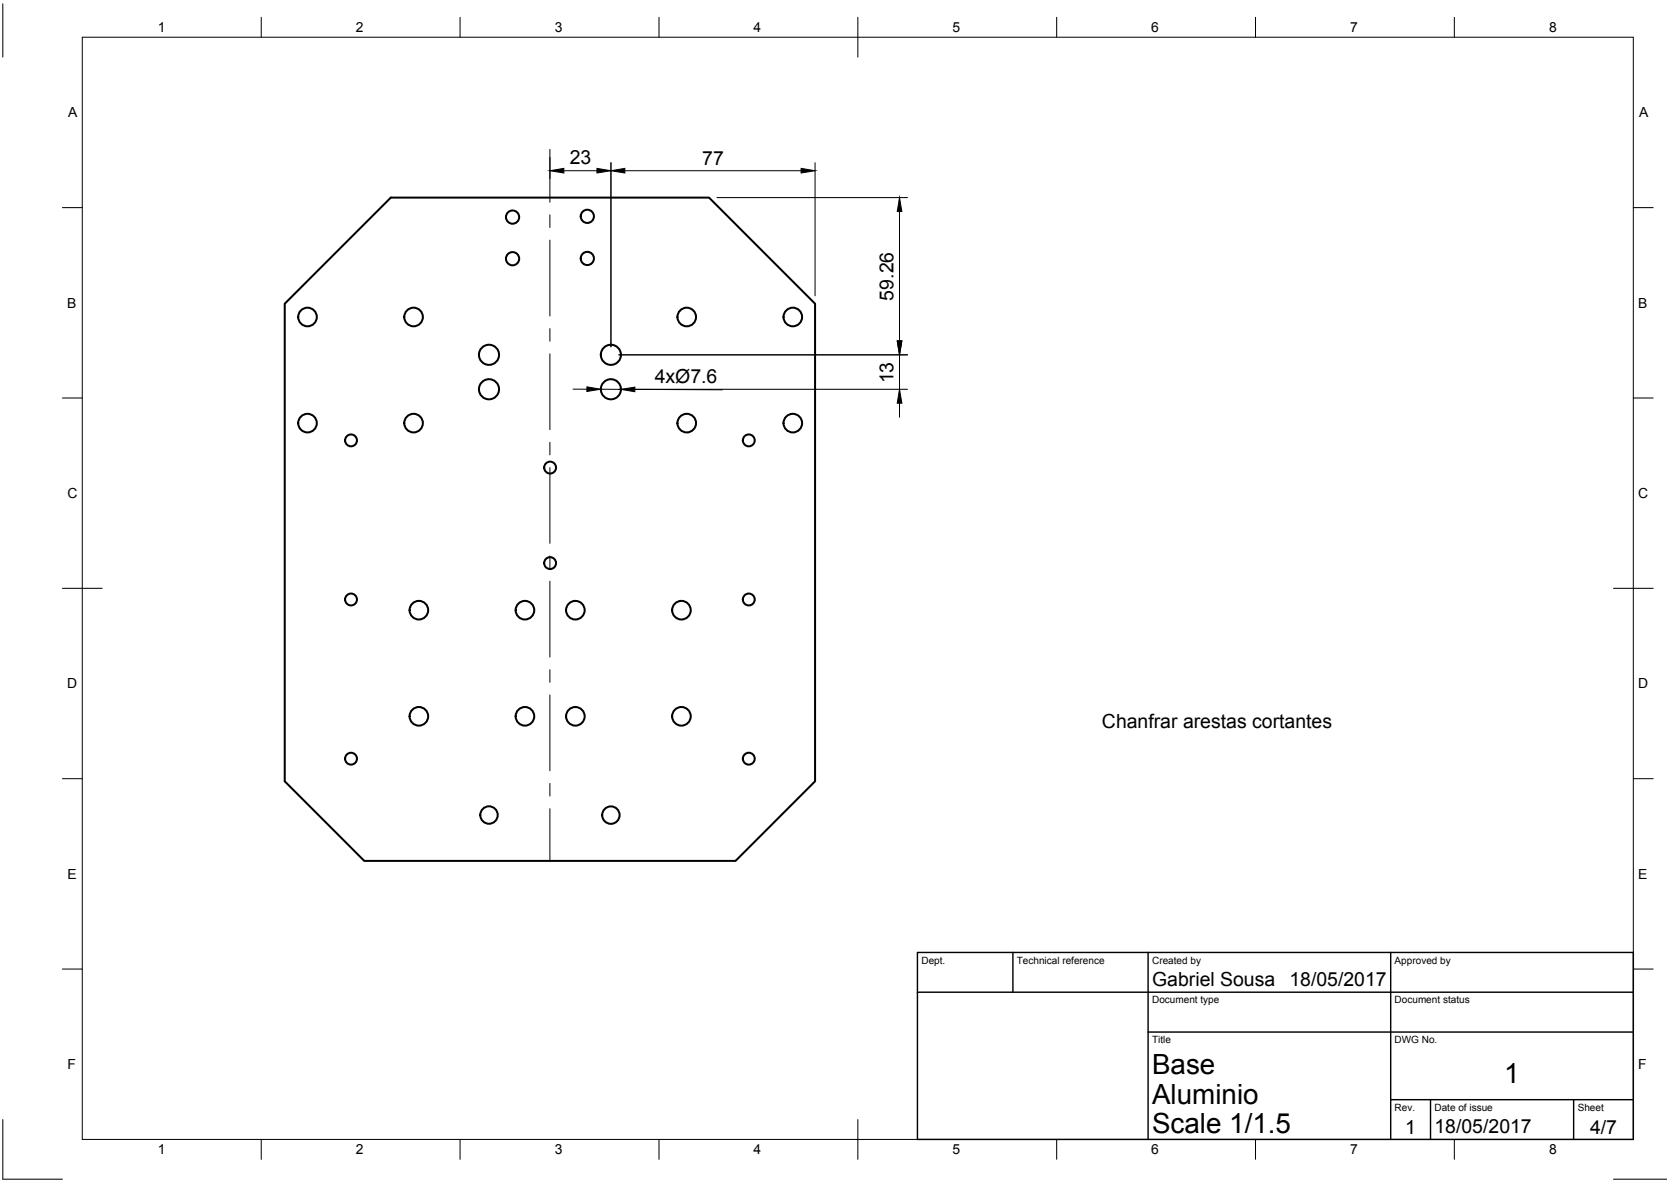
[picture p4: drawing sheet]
<svg xmlns="http://www.w3.org/2000/svg" width="420mm" height="297mm" viewBox="0 0 420 297" stroke-linecap="round" stroke-linejoin="round" font-family="sans-serif">
<!-- layer: Visible -->
<g fill="none" stroke="#000" stroke-width=".51">
<path d="M71.6 76.3l26.7-26.6h80l26.6 26.6v120l-20 20h-93.3l-20-20z"/>
<circle cx="128.9" cy="54.6" r="1.66"/>
<circle cx="147.7" cy="54.4" r="1.66"/>
<circle cx="77.3" cy="79.7" r="2.34"/>
<circle cx="104" cy="79.7" r="2.34"/>
<circle cx="128.9" cy="65" r="1.66"/>
<circle cx="147.7" cy="64.9" r="1.66"/>
<circle cx="172.7" cy="79.7" r="2.34"/>
<circle cx="199.3" cy="79.7" r="2.34"/>
<circle cx="123" cy="97.8" r="2.53"/>
<circle cx="123" cy="89.2" r="2.53"/>
<circle cx="153.6" cy="89.2" r="2.53"/>
<circle cx="153.6" cy="97.8" r="2.53"/>
<circle cx="77.3" cy="106.3" r="2.34"/>
<circle cx="88.3" cy="110.7" r="1.49"/>
<circle cx="104" cy="106.3" r="2.34"/>
<circle cx="138.3" cy="117.5" r="1.49"/>
<circle cx="172.7" cy="106.3" r="2.34"/>
<circle cx="188.3" cy="110.7" r="1.49"/>
<circle cx="199.3" cy="106.3" r="2.34"/>
<circle cx="88.3" cy="150.7" r="1.49"/>
<circle cx="105.3" cy="153.3" r="2.34"/>
<circle cx="132" cy="153.3" r="2.34"/>
<circle cx="138.3" cy="141.5" r="1.49"/>
<circle cx="144.7" cy="153.3" r="2.34"/>
<circle cx="171.3" cy="153.3" r="2.34"/>
<circle cx="188.3" cy="150.7" r="1.49"/>
<circle cx="88.3" cy="190.7" r="1.49"/>
<circle cx="105.3" cy="180" r="2.34"/>
<circle cx="132" cy="180" r="2.34"/>
<circle cx="144.7" cy="180" r="2.34"/>
<circle cx="171.3" cy="180" r="2.34"/>
<circle cx="188.3" cy="190.7" r="1.49"/>
<circle cx="123" cy="204.8" r="2.19"/>
<circle cx="153.6" cy="204.8" r="2.19"/>
</g>
<!-- layer: Border -->
<g fill="none" stroke="#000" stroke-width=".25">
<path d="M.7 1v13.4M20.7 9.4h390v276.9h-390zM65.7 4.4v5M115.7 4.4v5M165.7 4.4v5M215.7 4.4v10M265.7 4.4v5M315.7 4.4v5M365.7 4.4v5M15.7 52.2h5M410.7 52.2h5M15.7 100h5"/>
<path d="M410.7 100h5M15.7 147.8h10M405.7 147.8h10M15.7 195.7h5M410.7 195.7h5M15.7 243.5h5M410.7 243.5h5M.7 281.3v15h15M65.7 286.3v5M115.7 286.3v5M165.7 286.3v5M215.7 281.3v10"/>
<path d="M265.7 286.3v5M315.7 286.3v5M365.7 286.3v5M405.7 296.3h13.4"/>
</g>
<!-- layer: TitleBlock -->
<path d="M230.7 239.4h180v46.9h-180zM254.7 239.4v9.9M288.7 239.4v46.9M349.7 239.4v46.9M230.7 249.3h180M288.7 259.4h122M349.7 276.4h61M359.7 276.4v9.9M395.7 276.4v9.9" fill="none" stroke="#000" stroke-width=".36"/>
<!-- layer: Dimensions -->
<g fill="none" stroke="#000" stroke-width=".25">
<path d="M138.3 39.6v5.3M141.8 42.9h8.3M153.6 40.9v46.3M157.1 42.9h44.3M180.3 49.7h47.9M204.9 40.9v33.4M226.2 53.2v32.5M144.1 97.8h3.5M151.1 97.8l5 .1M155.6 89.2h72.6M155.6 97.8h72.6M159.6 97.9l22 .1"/>
<path d="M226.2 89.2v8.6M226.2 101.3v3.5"/>
</g>
<path d="M138.3 42.9l3.5-.6v1.2zM150.1 42.3l3.5 .6-3.5 .6zM153.6 42.9l3.5-.6v1.2zM201.4 42.3l3.5 .6-3.5 .6zM226.2 49.7l.6 3.5h-1.2zM147.6 97.2l3.5 .6-3.5 .6zM156.1 97.9l3.5-.6v1.1zM225.6 85.7h1.2l-.6 3.5zM226.2 97.8l.6 3.5h-1.2z" fill="#000" stroke="#000" stroke-width=".25"/>
<!-- layer: Center Lines -->
<g fill="none" stroke="#000" stroke-width=".25">
<path d="M138.3 37.5v13.3M138.3 54v3.2M138.3 60.3v19.1M138.3 82.6v3.1M138.3 88.9v19.1M138.3 111.1v3.2M138.3 117.5v19M138.3 139.7v3.2M138.3 146.1v19M138.3 168.3v3.2M138.3 174.6v19.1M138.3 196.9v3.1"/>
<path d="M138.3 203.2v13.3"/>
</g>
<g font-size="7">
<text x="289.7" y="269.9">Base</text>
<text x="378.2" y="272.2">1</text>
<text x="289.7" y="277.3">Aluminio</text>
<text x="289.7" y="284.8">Scale 1/1.5</text>
</g>
<g font-size="4.9">
<text x="143.3" y="41.3">23</text>
<text x="176.6" y="41.4">77</text>
<text x="224.6" y="75.5" transform="rotate(-90 224.6 75.5)">59.26</text>
<text x="164.6" y="96.1">4xØ7.6</text>
<text x="224.6" y="96.4" transform="rotate(-90 224.6 96.4)">13</text>
<text x="277.1" y="183">Chanfrar arestas cortantes</text>
<text x="289.7" y="247.8">Gabriel Sousa</text>
<text x="324.2" y="247.8">18/05/2017</text>
<text x="353.3" y="285">1</text>
<text x="360.7" y="284.8">18/05/2017</text>
<text x="399.8" y="285">4/7</text>
</g>
<g font-size="3.5">
<text x="39.7" y="8.1">1</text>
<text x="89.5" y="8.1">2</text>
<text x="139.5" y="8.1">3</text>
<text x="189.4" y="8.1">4</text>
<text x="239.5" y="8.1">5</text>
<text x="289.4" y="8.1">6</text>
<text x="339.5" y="8.1">7</text>
<text x="389.5" y="8.1">8</text>
<text x="17.1" y="29.5">A</text>
<text x="412.1" y="29.5">A</text>
<text x="16.9" y="77.3">B</text>
<text x="411.9" y="77.3">B</text>
<text x="16.9" y="125.2">C</text>
<text x="411.9" y="125.2">C</text>
<text x="16.9" y="173">D</text>
<text x="411.9" y="173">D</text>
<text x="16.9" y="220.9">E</text>
<text x="411.9" y="220.9">E</text>
<text x="16.9" y="268.7">F</text>
<text x="411.9" y="268.7">F</text>
<text x="39.7" y="290.1">1</text>
<text x="89.5" y="290.1">2</text>
<text x="139.5" y="290.1">3</text>
<text x="189.4" y="290.1">4</text>
<text x="239.5" y="290.1">5</text>
<text x="289.4" y="290.1">6</text>
<text x="339.5" y="290.1">7</text>
<text x="389.5" y="290.1">8</text>
</g>
<g font-size="2.5">
<text x="231.7" y="242.1">Dept.</text>
<text x="255.7" y="242.1">Technical reference</text>
<text x="289.7" y="242.1">Created by</text>
<text x="350.7" y="242.1">Approved by</text>
<text x="289.7" y="252.1">Document type</text>
<text x="350.7" y="252.1">Document status</text>
<text x="289.7" y="262.1">Title</text>
<text x="350.7" y="262.1">DWG No.</text>
<text x="350.7" y="279.1">Rev.</text>
<text x="360.7" y="279.1">Date of issue</text>
<text x="396.7" y="279.1">Sheet</text>
</g>
</svg>
